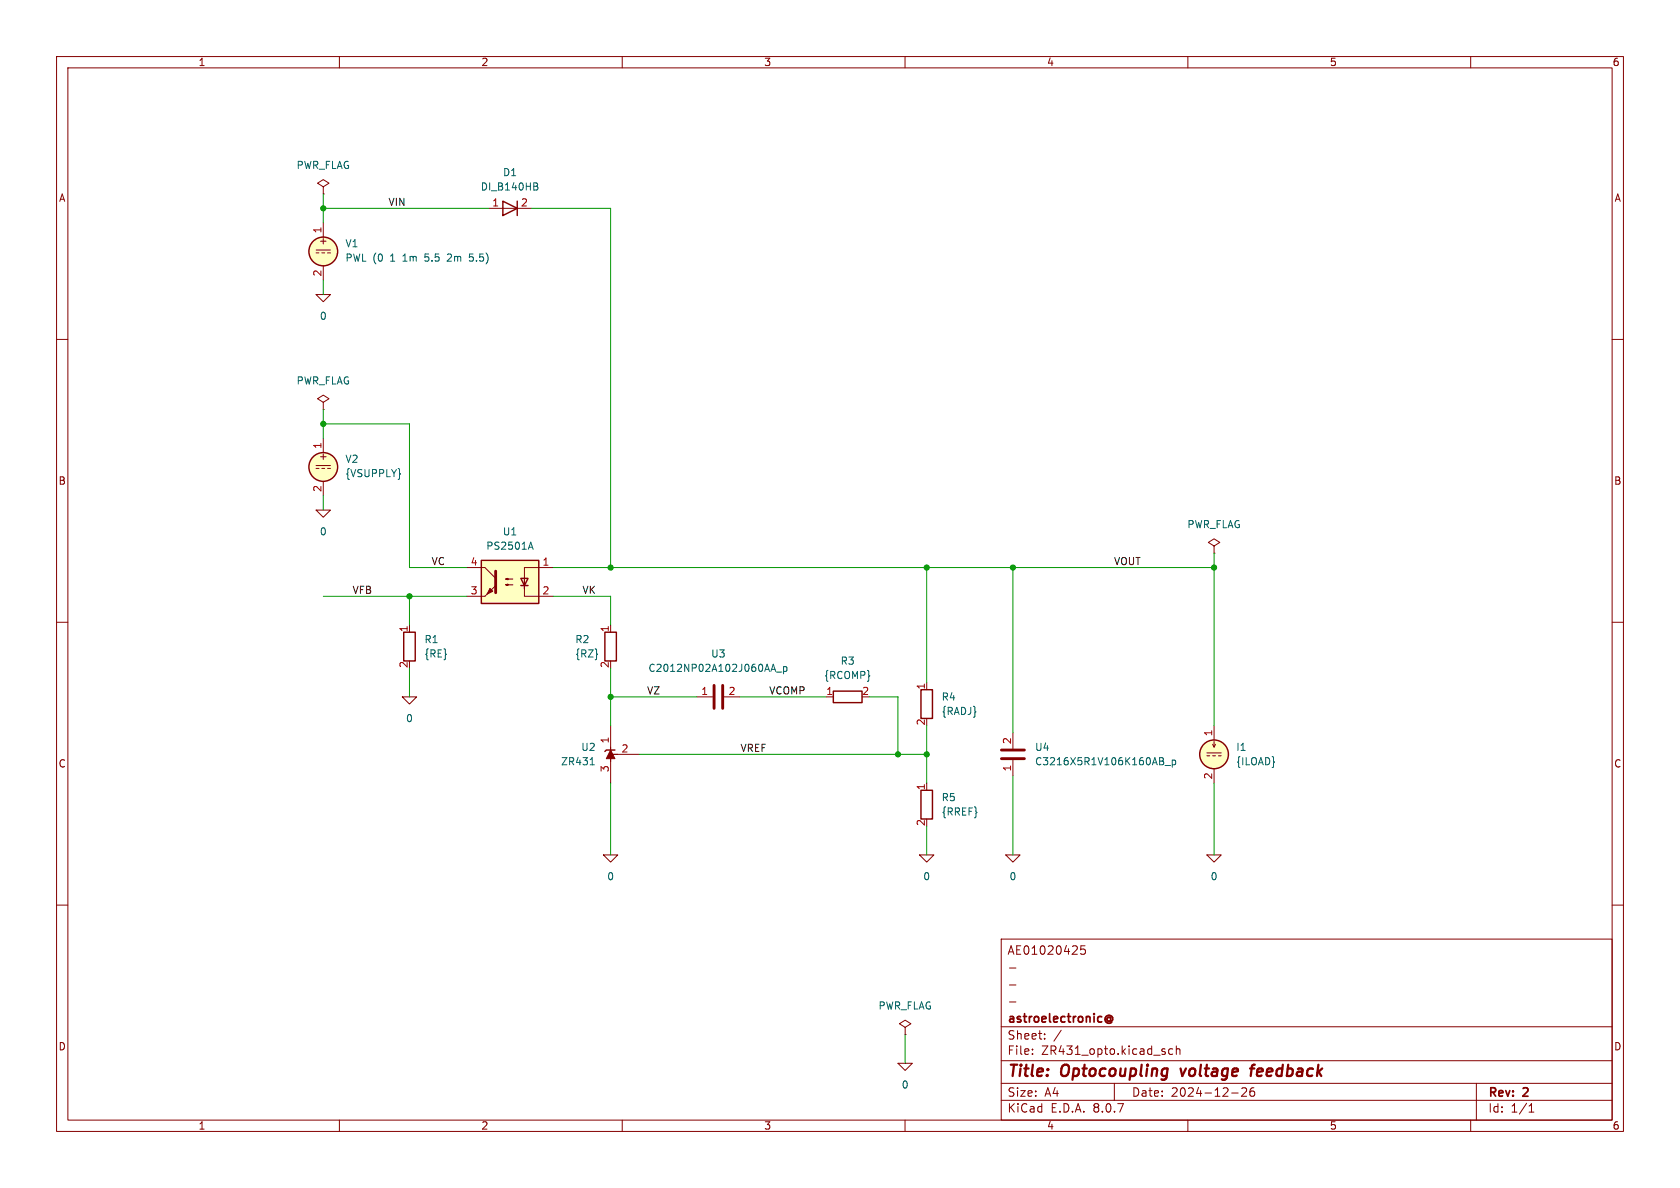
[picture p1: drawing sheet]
<svg xmlns="http://www.w3.org/2000/svg" width="297mm" height="210mm" viewBox="0 0 297 210" stroke-linecap="round" stroke-linejoin="round" font-family="sans-serif">
<g fill="none" stroke="#840000" stroke-width=".18">
<path d="M10 10h277v190h-277zM12 12h273v186h-273zM60 10v2M110 10v2M160 10v2M210 10v2M260 10v2M57.1 33l1.1-.6-1.1-.6-1 .6 1 .6v1.3M57.1 34.3h.1M57.1 39.4v2.5M86.4 36.8h7.6M55.9 52.1h2.5l-1.3 1.2z"/>
<path d="M55.9 44.2h2.5M55.9 44.7h.5M56.9 44.7h.5M57.1 47v2.5M57.9 44.7h.5M10 60h2M57.1 77.5v2.5M285 60h2M55.9 90.2h2.5l-1.3 1.2zM55.9 82.3h2.5M55.9 82.8h.5M56.9 82.8h.5"/>
<path d="M57.1 85.1v2.5M57.9 82.8h.5M214.6 96.5l1-.6-1-.6-1 .6 1 .6v1.3M214.6 97.8h.1M10 110h2M72.4 110.5v1.3M107.9 110.5v1.3M285 110h2M71.1 123.2h2.6l-1.3 1.3zM107.9 132.1v2.5M107.9 128.3v10.1M107.9 133.4h5.1"/>
<path d="M123.2 123.2h2.8M128 123.2h2.8M146 123.2h1.3M163.8 120.7v1.2M163.8 138.4v1.3M179.1 129.5v2.8M179.1 134.4v2.8M213.4 133.1h2.5M213.4 133.6h.5M214.4 131.6l.2 .5 .3-.5M214.4 133.6h.5M214.6 128.3v2.5"/>
<path d="M214.6 131.1v1M214.6 135.9v2.5M215.4 133.6h.5M106.7 151.1h2.5l-1.3 1.3zM162.6 151.1h2.5l-1.3 1.3zM177.8 151.1h2.5l-1.2 1.3zM213.4 151.1h2.5l-1.3 1.3zM10 160h2M177 166h108v32h-108zM178.5 177.1h1.1M178.5 174.1h1.1M178.5 171.1h1.1"/>
<path d="M191.8 167.2h-.7l-.1 .7 .2-.1h.5l.2 .3-.1 .5-.2 .1-.6-.1M285 160h2M60 198v2M110 198v2M158.7 188h2.6l-1.3 1.2zM160 198v2M160 181.6l1-.6-1-.7-1 .7 1 .6v1.3M160 182.9h.1M177 194.5h108M177 191.5h108M177 187.5h108M177 181.5h108"/>
<path d="M182.5 186.3v.1M182.5 185.5v.1M184.7 183.6v.1M184.7 182.8v.1M187.6 182.1l-1.3 2M197 191.5v3M207.3 185.5l-.4-.1-.3 .3v.4l.1 .2h.6M208 185.5l.2-.1 .3 .1 .1 .9M208 184.9v1.5M210 198v2M217.7 193.2h1.2M220.3 192.4v.5l-.8 .9h.9"/>
<path d="M221.7 192.3a.59 .59 0 0 0-.7 .6v.6l.1 .2 .4 .1 .2-.1 .1-.5-.1-.3h-.5l-.2 .3M260 198v2M261 191.5v6.5M270.3 196.6h.9M270.3 195.5l.4-.4v1.5"/>
</g>
<path d="M208.7 188.9l.3 1.3M221 188.9h.8M221.8 188.2l-.4 .1-.1 .2-.2 1.7" fill="none" stroke="#840000" stroke-width=".4"/>
<path d="M195.6 179.7a.61 .61 0 0 1 .9-.1 .61 .61 0 0 1 0 .9l-.2-.1M196.3 180a.36 .36 0 0 0-.5-.1 .36 .36 0 0 0 0 .6 .36 .36 0 0 0 .5-.1M196.3 179.8v.6M195.6 180.7a.69 .69 0 0 0 1 0" fill="none" stroke="#840000" stroke-width=".3"/>
<g fill="none" stroke="#840000" stroke-width=".25">
<path d="M88.9 35.6l2.5 1.2-2.5 1.3zM91.4 35.6v2.5M71.4 111.8h2v5h-2zM106.9 111.8h2.1v5h-2.1zM108.7 132.6h-1.5l-.3 .2M147.3 122.2h5.1v2h-5.1zM162.8 121.9h2v5.1h-2zM162.8 139.7h2v5.1h-2z"/>
<circle cx="57.1" cy="44.4" r="2.54"/>
<circle cx="57.1" cy="82.5" r="2.54"/>
<circle cx="214.6" cy="133.3" r="2.54"/>
</g>
<g fill="#ffffc2" stroke="#ffffc2" stroke-width=".18">
<circle cx="214.6" cy="133.3" r="2.54"/>
<circle cx="57.1" cy="44.4" r="2.54"/>
<circle cx="57.1" cy="82.5" r="2.54"/>
</g>
<path d="M126.2 121.2v4M127.8 121.2v4M177 132.6h4.1M177 134.1h4.1" fill="none" stroke="#840000" stroke-width=".51"/>
<g fill="none" stroke="#006464" stroke-width=".18">
<path d="M94.4 32.3l.6 .2v.2l-.2 .2M94.4 32.9h.4M94.8 32.9l.3 .3-.1 .3-.6 .1M79.3 44.9l-.2 .1M79.8 45.4l-.8 .8h.8M83 46l.4 .2M83.6 44.9h-.6v.6l.4-.1M136.4 118.3h.6M136.7 117.4l.4 1.3M137.3 118.8h.9M138.5 117.8v1.3M138.5 117.9l.4-.1 .2 .3-.1 .5h-.5"/>
<path d="M104.3 135.2h.8M104.6 134.1l.1-.2v1.3M205.6 134.6l.1 .2-.1 .3M205.6 134.1v.3M206 135.3h.9M207.2 134.4v1.2M207.2 134.4h.4l.2 .2-.1 .5h-.5"/>
</g>
<path d="M107.9 132.6l.8 1.5h-1.5z" fill="#840000" stroke="#840000" stroke-width=".18"/>
<path d="M85.1 99.1h10.1v7.6h-10.1z" fill="#ffffc2"/>
<path d="M85.1 99.1h10.1v7.6h-10.1zM92.1 102.2h1.2l-.6 1.3zM92.1 103.5h1.2" fill="none" stroke="#840000" stroke-width=".25"/>
<path d="M57.1 71.1l1.1-.6-1.1-.6-1 .6 1 .6v1.3M57.1 72.4h.1M82.5 100.3h3.2l1.9 1.9M82.5 105.4h3.2M89.4 103.4l.4-.1v.2l-.4-.1h1.3M89.4 102.4l.4-.2v.3l-.4-.1h1.3M92.7 103.5v1.9h5.1M97.8 100.3h-5.1v3.8v-1.9" fill="none" stroke="#840000" stroke-width=".18"/>
<g fill="#840000" stroke="#840000" stroke-width=".18">
<path d="M85.7 105.4l1.9-1.9z"/>
<path d="M86.6 104l.5 .5-1 .5z"/>
</g>
<path d="M87.6 101v3.8" fill="none" stroke="#840000" stroke-width=".51"/>
<path d="M93.5 96.7h.6M93.8 95.8l.5 1.3" fill="none" stroke="#006464" stroke-width=".18"/>
<g fill="none" stroke="#009600" stroke-width=".18">
<path d="M57.1 34.3v5.1M57.1 36.8h29.3M94 36.8h13.9v63.5M57.1 49.5v2.6M57.1 74.9h15.3v25.4h10.1M57.1 72.4v5.1M57.1 87.6v2.6M214.6 97.8v30.5M57.1 105.4h25.4M72.4 105.4v5.1M72.4 118.1v5.1M97.8 100.3h116.8"/>
<path d="M97.8 105.4h10.1v5.1M107.9 118.1v10.2M163.8 100.3v20.4M179.1 100.3v29.2M107.9 123.2h15.3M107.9 138.4v12.7M113 133.4h50.8M130.8 123.2h15.2M153.7 123.2h5v10.2M163.8 128.3v10.1M179.1 137.2v13.9M214.6 138.4v12.7"/>
<path d="M163.8 146.1v5M160 182.9v5.1"/>
</g>
<g fill="#009600" stroke="#009600" stroke-width=".18">
<circle cx="163.8" cy="133.4" r=".46"/>
<circle cx="158.7" cy="133.4" r=".46"/>
<circle cx="214.6" cy="100.3" r=".46"/>
<circle cx="163.8" cy="100.3" r=".46"/>
<circle cx="179.1" cy="100.3" r=".46"/>
<circle cx="107.9" cy="100.3" r=".46"/>
<circle cx="72.4" cy="105.4" r=".46"/>
<circle cx="57.1" cy="36.8" r=".46"/>
<circle cx="107.9" cy="123.2" r=".46"/>
<circle cx="57.1" cy="74.9" r=".46"/>
</g>
<g font-size="2.8" fill="#840000">
<text x="178" y="190.9">Title:</text>
<text x="187.7" y="190.9">Optocoupling</text>
<text x="209.6" y="190.9">voltage</text>
<text x="222.8" y="190.9">feedback</text>
</g>
<g font-size="2.1" fill="#840000">
<text x="178" y="169">AE01020425</text>
<text x="178" y="184">Sheet:</text>
<text x="178" y="181.2">astroelectronic@</text>
<text x="178" y="186.7">File:</text>
<text x="184.1" y="186.7">ZR431_opto.kicad_sch</text>
<text x="178" y="196.9">KiCad</text>
<text x="178" y="194.1">Size:</text>
<text x="184.7" y="194.1">A4</text>
<text x="185.7" y="196.9">E.D.A.</text>
<text x="193.3" y="196.9">8.0.7</text>
<text x="200" y="194.1">Date:</text>
<text x="207" y="194.1">2024-12-26</text>
<text x="263" y="194.3">Rev:</text>
<text x="263" y="196.9">Id:</text>
<text x="267.1" y="196.9">1/1</text>
<text x="269.4" y="194.3">2</text>
</g>
<g font-size="1.8" fill="#840000">
<text x="35" y="11.9">1</text>
<text x="85" y="11.9">2</text>
<text x="135" y="11.9">3</text>
<text x="185" y="11.9">4</text>
<text x="235" y="11.9">5</text>
<text x="285" y="11.9">6</text>
<text x="10.3" y="35.9">A</text>
<text x="285.3" y="35.9">A</text>
<text x="56.3" y="43.4">+</text>
<text x="56.3" y="81.5">+</text>
<text x="10.3" y="85.9">B</text>
<text x="285.3" y="85.9">B</text>
<text x="10.3" y="135.9">C</text>
<text x="285.3" y="135.9">C</text>
<text x="10.3" y="185.9">D</text>
<text x="285.3" y="185.9">D</text>
<text x="35" y="199.9">1</text>
<text x="85" y="199.9">2</text>
<text x="135" y="199.9">3</text>
<text x="185" y="199.9">4</text>
<text x="235" y="199.9">5</text>
<text x="285" y="199.9">6</text>
</g>
<g font-size="1.8" fill="#006464">
<text x="52.3" y="30.1">PWR_FLAG</text>
<text x="84.9" y="33.9">DI_B140HB</text>
<text x="88.8" y="31.3">D1</text>
<text x="61" y="43.9">V1</text>
<text x="61" y="46.5">PWL (0</text>
<text x="69.1" y="46.5">1</text>
<text x="71.5" y="46.5">1m</text>
<text x="75.6" y="46.5">5.5</text>
<text x="79.8" y="46.5">2m</text>
<text x="83.8" y="46.5">5.5)</text>
<text x="56.4" y="56.7">0</text>
<text x="52.3" y="68.2">PWR_FLAG</text>
<text x="61" y="82">V2</text>
<text x="61" y="84.6">{VSUPPLY}</text>
<text x="56.4" y="94.8">0</text>
<text x="88.8" y="94.8">U1</text>
<text x="209.8" y="93.6">PWR_FLAG</text>
<text x="85.9" y="97.4">PS2501A</text>
<text x="74.9" y="113.9">R1</text>
<text x="101.6" y="113.9">R2</text>
<text x="74.9" y="116.4">{RE}</text>
<text x="101.6" y="116.4">{RZ}</text>
<text x="114.5" y="119">C2012NP02A102J060AA_p</text>
<text x="125.6" y="116.4">U3</text>
<text x="148.5" y="117.7">R3</text>
<text x="145.6" y="120.2">{RCOMP}</text>
<text x="166.4" y="124.1">R4</text>
<text x="71.7" y="127.9">0</text>
<text x="166.4" y="126.6">{RADJ}</text>
<text x="99.1" y="135.5">ZR431</text>
<text x="102.7" y="132.9">U2</text>
<text x="182.9" y="135.5">C3216X5R1V106K160AB_p</text>
<text x="182.9" y="132.9">U4</text>
<text x="218.4" y="132.9">I1</text>
<text x="218.4" y="135.5">{ILOAD}</text>
<text x="166.4" y="141.8">R5</text>
<text x="166.4" y="144.4">{RREF}</text>
<text x="107.2" y="155.8">0</text>
<text x="163.1" y="155.8">0</text>
<text x="178.4" y="155.8">0</text>
<text x="213.9" y="155.8">0</text>
<text x="155.2" y="178.7">PWR_FLAG</text>
<text x="159.3" y="192.6">0</text>
</g>
<g font-size="1.8" fill="#a90000">
<text x="56.9" y="41.3" transform="rotate(-90 56.9 41.3)">1</text>
<text x="86.9" y="36.6">1</text>
<text x="92" y="36.6">2</text>
<text x="56.9" y="49" transform="rotate(-90 56.9 49)">2</text>
<text x="56.9" y="79.4" transform="rotate(-90 56.9 79.4)">1</text>
<text x="56.9" y="87.1" transform="rotate(-90 56.9 87.1)">2</text>
<text x="83.1" y="100.1">4</text>
<text x="95.8" y="100.1">1</text>
<text x="83.1" y="105.2">3</text>
<text x="95.8" y="105.2">2</text>
<text x="72.1" y="111.8" transform="rotate(-90 72.1 111.8)">1</text>
<text x="107.7" y="111.8" transform="rotate(-90 107.7 111.8)">1</text>
<text x="72.1" y="118.2" transform="rotate(-90 72.1 118.2)">2</text>
<text x="107.7" y="118.2" transform="rotate(-90 107.7 118.2)">2</text>
<text x="123.9" y="122.9">1</text>
<text x="128.7" y="122.9">2</text>
<text x="146" y="122.9">1</text>
<text x="152.3" y="122.9">2</text>
<text x="163.6" y="122" transform="rotate(-90 163.6 122)">1</text>
<text x="107.7" y="131.5" transform="rotate(-90 107.7 131.5)">1</text>
<text x="163.6" y="128.3" transform="rotate(-90 163.6 128.3)">2</text>
<text x="178.8" y="131.6" transform="rotate(-90 178.8 131.6)">2</text>
<text x="214.4" y="130.2" transform="rotate(-90 214.4 130.2)">1</text>
<text x="107.7" y="136.6" transform="rotate(-90 107.7 136.6)">3</text>
<text x="109.8" y="133.1">2</text>
<text x="178.8" y="136.5" transform="rotate(-90 178.8 136.5)">1</text>
<text x="214.4" y="137.9" transform="rotate(-90 214.4 137.9)">2</text>
<text x="163.6" y="139.8" transform="rotate(-90 163.6 139.8)">1</text>
<text x="163.6" y="146.1" transform="rotate(-90 163.6 146.1)">2</text>
</g>
<g font-size="1.8" fill="#0f0f0f">
<text x="68.6" y="36.5">VIN</text>
<text x="76.2" y="100">VC</text>
<text x="196.8" y="100">VOUT</text>
<text x="62.2" y="105.1">VFB</text>
<text x="102.9" y="105.1">VK</text>
<text x="114.3" y="122.8">VZ</text>
<text x="135.9" y="122.8">VCOMP</text>
<text x="130.8" y="133">VREF</text>
</g>
</svg>
